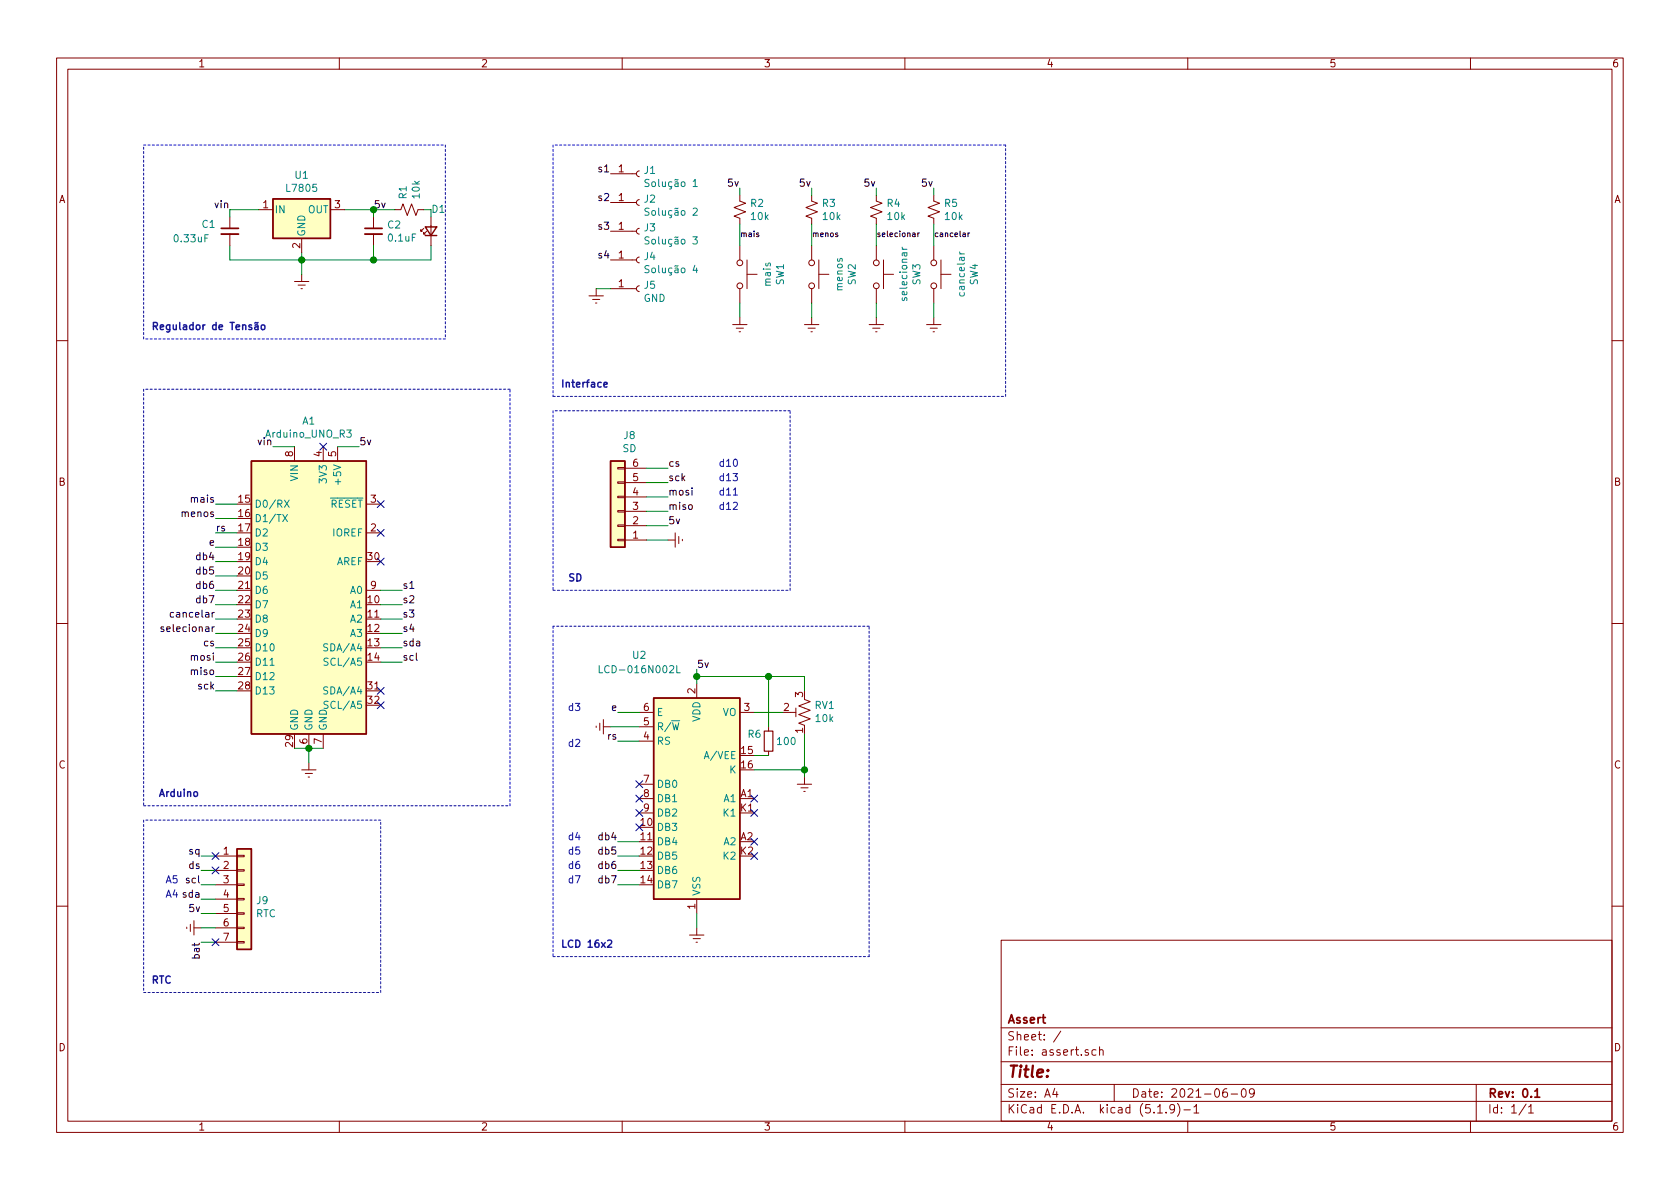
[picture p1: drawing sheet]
EESchema Schematic File Version 4
EELAYER 30 0
EELAYER END
$Descr A4 11693 8268
encoding utf-8
Sheet 1 1
Title ""
Date "2021-06-09"
Rev "0.1"
Comp "Assert"
Comment1 ""
Comment2 ""
Comment3 ""
Comment4 ""
$EndDescr
$Comp
L Switch:SW_Push SW1
U 1 1
P 5150 1900
F 0 "SW1" H 5150 2185 50  0000 C CNN
F 1 "mais" H 5150 2094 50  0000 C CNN
F 2 "Button_Switch_THT:SW_PUSH_6mm" H 5150 2100 50  0001 C CNN
F 3 "~" H 5150 2100 50  0001 C CNN
	1    5150 1900
	0    1    1    0   
$EndComp
$Comp
L Connector:Conn_01x01_Female J1
U 1 1
P 4450 1200
F 0 "J1" H 4478 1226 50  0000 L CNN
F 1 "Solução 1" H 4478 1135 50  0000 L CNN
F 2 "Connector:Banana_Jack_1Pin" H 4450 1200 50  0001 C CNN
F 3 "~" H 4450 1200 50  0001 C CNN
	1    4450 1200
	1    0    0    -1  
$EndComp
$Comp
L Regulator_Linear:L7805 U1
U 1 1
P 2100 1450
F 0 "U1" H 2100 1692 50  0000 C CNN
F 1 "L7805" H 2100 1601 50  0000 C CNN
F 2 "Package_TO_SOT_THT:TO-220-3_Horizontal_TabDown" H 2125 1300 50  0001 L CIN
F 3 "http://www.st.com/content/ccc/resource/technical/document/datasheet/41/4f/b3/b0/12/d4/47/88/CD00000444.pdf/files/CD00000444.pdf/jcr:content/translations/en.CD00000444.pdf" H 2100 1400 50  0001 C CNN
	1    2100 1450
	1    0    0    -1  
$EndComp
Wire Wire Line
	1600 1700 1600 1800
Wire Wire Line
	1600 1800 2100 1800
Wire Wire Line
	2600 1800 2600 1700
Wire Wire Line
	2100 1750 2100 1800
Connection ~ 2100 1800
Wire Wire Line
	2100 1800 2600 1800
Wire Wire Line
	1600 1500 1600 1450
Wire Wire Line
	1600 1450 1800 1450
Wire Wire Line
	2400 1450 2600 1450
Wire Wire Line
	2600 1450 2600 1500
$Comp
L power:GNDREF #PWR01
U 1 1
P 2100 1900
F 0 "#PWR01" H 2100 1650 50  0001 C CNN
F 1 "GNDREF" H 2105 1727 50  0001 C CNN
F 2 "" H 2100 1900 50  0001 C CNN
F 3 "" H 2100 1900 50  0001 C CNN
	1    2100 1900
	1    0    0    -1  
$EndComp
Wire Wire Line
	2100 1900 2100 1800
Wire Notes Line
	1000 1000 3100 1000
Wire Notes Line
	3100 1000 3100 2350
Wire Notes Line
	3100 2350 1000 2350
Wire Notes Line
	1000 2350 1000 1000
Text Notes 1050 2300 0    50   ~ 10
Regulador de Tensão
$Comp
L Device:C_Small C2
U 1 1
P 2600 1600
F 0 "C2" H 2692 1646 50  0000 L CNN
F 1 "0.1uF" H 2692 1555 50  0000 L CNN
F 2 "Capacitor_THT:C_Disc_D3.0mm_W1.6mm_P2.50mm" H 2600 1600 50  0001 C CNN
F 3 "~" H 2600 1600 50  0001 C CNN
	1    2600 1600
	1    0    0    -1  
$EndComp
$Comp
L Device:C_Small C1
U 1 1
P 1600 1600
F 0 "C1" H 1400 1650 50  0000 L CNN
F 1 "0.33uF" H 1200 1550 50  0000 L CNN
F 2 "Capacitor_THT:C_Disc_D3.0mm_W1.6mm_P2.50mm" H 1600 1600 50  0001 C CNN
F 3 "~" H 1600 1600 50  0001 C CNN
	1    1600 1600
	1    0    0    -1  
$EndComp
$Comp
L Display_Character:LCD-016N002L U2
U 1 1
P 4850 5550
F 0 "U2" H 4450 6550 50  0000 C CNN
F 1 "LCD-016N002L" H 4450 6450 50  0000 C CNN
F 2 "Display:WC1602A" H 4870 4630 50  0001 C CNN
F 3 "http://www.vishay.com/docs/37299/37299.pdf" H 5350 5250 50  0001 C CNN
	1    4850 5550
	1    0    0    -1  
$EndComp
Text Label 2600 1450 0    50   ~ 0
5v
Text Label 4850 4650 0    50   ~ 0
5v
Wire Wire Line
	4850 4650 4850 4700
$Comp
L Device:R_POT_TRIM_US RV1
U 1 1
P 5600 4950
F 0 "RV1" H 5532 4904 50  0000 R CNN
F 1 "10k" H 5532 4995 50  0000 R CNN
F 2 "Potentiometer_THT:Potentiometer_Bourns_3386C_Horizontal" H 5600 4950 50  0001 C CNN
F 3 "~" H 5600 4950 50  0001 C CNN
	1    5600 4950
	-1   0    0    1   
$EndComp
Wire Wire Line
	5450 4950 5250 4950
$Comp
L power:GNDREF #PWR09
U 1 1
P 5600 5400
F 0 "#PWR09" H 5600 5150 50  0001 C CNN
F 1 "GNDREF" H 5605 5227 50  0001 C CNN
F 2 "" H 5600 5400 50  0001 C CNN
F 3 "" H 5600 5400 50  0001 C CNN
	1    5600 5400
	1    0    0    -1  
$EndComp
Wire Wire Line
	5600 5400 5600 5350
Wire Wire Line
	5600 4700 5350 4700
Wire Wire Line
	5600 4700 5600 4800
Connection ~ 4850 4700
Wire Wire Line
	4850 4700 4850 4750
Wire Wire Line
	4450 5050 4250 5050
Wire Wire Line
	4450 4950 4300 4950
Wire Wire Line
	4450 5150 4300 5150
Wire Wire Line
	4450 6150 4300 6150
Wire Wire Line
	4450 6050 4300 6050
Wire Wire Line
	4450 5950 4300 5950
Wire Wire Line
	4450 5850 4300 5850
$Comp
L Device:R_Small R6
U 1 1
P 5350 5150
F 0 "R6" H 5200 5200 50  0000 L CNN
F 1 "100" H 5400 5150 50  0000 L CNN
F 2 "Resistor_THT:R_Axial_DIN0207_L6.3mm_D2.5mm_P7.62mm_Horizontal" H 5350 5150 50  0001 C CNN
F 3 "~" H 5350 5150 50  0001 C CNN
	1    5350 5150
	1    0    0    -1  
$EndComp
Wire Wire Line
	5350 5250 5250 5250
Wire Wire Line
	5350 5050 5350 4700
Connection ~ 5350 4700
Wire Wire Line
	5350 4700 4850 4700
Wire Wire Line
	5250 5350 5600 5350
Connection ~ 5600 5350
Wire Wire Line
	5600 5350 5600 5100
Text Label 4300 4950 2    50   ~ 0
e
Text Label 4300 5150 2    50   ~ 0
rs
Text Label 4300 5850 2    50   ~ 0
db4
Text Label 4300 5950 2    50   ~ 0
db5
Text Label 4300 6050 2    50   ~ 0
db6
Text Label 4300 6150 2    50   ~ 0
db7
$Comp
L power:GNDREF #PWR07
U 1 1
P 4250 5050
F 0 "#PWR07" H 4250 4800 50  0001 C CNN
F 1 "GNDREF" H 4255 4877 50  0001 C CNN
F 2 "" H 4250 5050 50  0001 C CNN
F 3 "" H 4250 5050 50  0001 C CNN
	1    4250 5050
	0    1    1    0   
$EndComp
NoConn ~ 4450 5450
NoConn ~ 4450 5550
NoConn ~ 4450 5650
NoConn ~ 4450 5750
NoConn ~ 5250 5550
NoConn ~ 5250 5650
NoConn ~ 5250 5850
NoConn ~ 5250 5950
Wire Notes Line
	3850 4350 3850 6650
Wire Notes Line
	3850 6650 6050 6650
Wire Notes Line
	6050 6650 6050 4350
Wire Notes Line
	6050 4350 3850 4350
Text Notes 3900 6600 0    50   ~ 10
LCD 16x2
Text Notes 3950 4950 0    50   ~ 0
d3\n
Text Notes 3950 5200 0    50   ~ 0
d2
Text Notes 3950 5850 0    50   ~ 0
d4
Text Notes 3950 5950 0    50   ~ 0
d5
Text Notes 3950 6050 0    50   ~ 0
d6
Text Notes 3950 6150 0    50   ~ 0
d7
$Comp
L Connector_Generic:Conn_01x06 J8
U 1 1
P 4300 3550
F 0 "J8" H 4218 3025 50  0000 C CNN
F 1 "SD" H 4218 3116 50  0000 C CNN
F 2 "Connector_PinSocket_2.54mm:PinSocket_1x06_P2.54mm_Vertical" H 4300 3550 50  0001 C CNN
F 3 "~" H 4300 3550 50  0001 C CNN
	1    4300 3550
	-1   0    0    1   
$EndComp
Wire Wire Line
	4500 3250 4650 3250
Wire Wire Line
	4500 3350 4650 3350
Wire Wire Line
	4500 3450 4650 3450
Wire Wire Line
	4500 3550 4650 3550
Wire Wire Line
	4500 3650 4650 3650
Wire Wire Line
	4500 3750 4650 3750
Text Label 4650 3550 0    50   ~ 0
miso
Text Label 4650 3450 0    50   ~ 0
mosi
Text Label 4650 3350 0    50   ~ 0
sck
$Comp
L power:GNDREF #PWR06
U 1 1
P 4650 3750
F 0 "#PWR06" H 4650 3500 50  0001 C CNN
F 1 "GNDREF" H 4655 3577 50  0001 C CNN
F 2 "" H 4650 3750 50  0001 C CNN
F 3 "" H 4650 3750 50  0001 C CNN
	1    4650 3750
	0    -1   -1   0   
$EndComp
Text Label 4650 3650 0    50   ~ 0
5v
Text Label 4650 3250 0    50   ~ 0
cs
Text Notes 5000 3550 0    50   ~ 0
d12
Text Notes 5000 3450 0    50   ~ 0
d11\n
Text Notes 5000 3350 0    50   ~ 0
d13
Text Notes 5000 3250 0    50   ~ 0
d10
$Comp
L Connector:Conn_01x01_Female J2
U 1 1
P 4450 1400
F 0 "J2" H 4478 1426 50  0000 L CNN
F 1 "Solução 2" H 4478 1335 50  0000 L CNN
F 2 "Connector:Banana_Jack_1Pin" H 4450 1400 50  0001 C CNN
F 3 "~" H 4450 1400 50  0001 C CNN
	1    4450 1400
	1    0    0    -1  
$EndComp
$Comp
L Connector:Conn_01x01_Female J3
U 1 1
P 4450 1600
F 0 "J3" H 4478 1626 50  0000 L CNN
F 1 "Solução 3" H 4478 1535 50  0000 L CNN
F 2 "Connector:Banana_Jack_1Pin" H 4450 1600 50  0001 C CNN
F 3 "~" H 4450 1600 50  0001 C CNN
	1    4450 1600
	1    0    0    -1  
$EndComp
$Comp
L Connector:Conn_01x01_Female J4
U 1 1
P 4450 1800
F 0 "J4" H 4478 1826 50  0000 L CNN
F 1 "Solução 4" H 4478 1735 50  0000 L CNN
F 2 "Connector:Banana_Jack_1Pin" H 4450 1800 50  0001 C CNN
F 3 "~" H 4450 1800 50  0001 C CNN
	1    4450 1800
	1    0    0    -1  
$EndComp
$Comp
L Switch:SW_Push SW2
U 1 1
P 5650 1900
F 0 "SW2" H 5650 2185 50  0000 C CNN
F 1 "menos" H 5650 2094 50  0000 C CNN
F 2 "Button_Switch_THT:SW_PUSH_6mm" H 5650 2100 50  0001 C CNN
F 3 "~" H 5650 2100 50  0001 C CNN
	1    5650 1900
	0    1    1    0   
$EndComp
$Comp
L Switch:SW_Push SW3
U 1 1
P 6100 1900
F 0 "SW3" H 6100 2185 50  0000 C CNN
F 1 "selecionar" H 6100 2094 50  0000 C CNN
F 2 "Button_Switch_THT:SW_PUSH_6mm" H 6100 2100 50  0001 C CNN
F 3 "~" H 6100 2100 50  0001 C CNN
	1    6100 1900
	0    1    1    0   
$EndComp
$Comp
L Switch:SW_Push SW4
U 1 1
P 6500 1900
F 0 "SW4" H 6500 2185 50  0000 C CNN
F 1 "cancelar" H 6500 2094 50  0000 C CNN
F 2 "Button_Switch_THT:SW_PUSH_6mm" H 6500 2100 50  0001 C CNN
F 3 "~" H 6500 2100 50  0001 C CNN
	1    6500 1900
	0    1    1    0   
$EndComp
$Comp
L power:GNDREF #PWR05
U 1 1
P 6500 2200
F 0 "#PWR05" H 6500 1950 50  0001 C CNN
F 1 "GNDREF" H 6505 2027 50  0001 C CNN
F 2 "" H 6500 2200 50  0001 C CNN
F 3 "" H 6500 2200 50  0001 C CNN
	1    6500 2200
	1    0    0    -1  
$EndComp
$Comp
L power:GNDREF #PWR04
U 1 1
P 6100 2200
F 0 "#PWR04" H 6100 1950 50  0001 C CNN
F 1 "GNDREF" H 6105 2027 50  0001 C CNN
F 2 "" H 6100 2200 50  0001 C CNN
F 3 "" H 6100 2200 50  0001 C CNN
	1    6100 2200
	1    0    0    -1  
$EndComp
$Comp
L power:GNDREF #PWR03
U 1 1
P 5650 2200
F 0 "#PWR03" H 5650 1950 50  0001 C CNN
F 1 "GNDREF" H 5655 2027 50  0001 C CNN
F 2 "" H 5650 2200 50  0001 C CNN
F 3 "" H 5650 2200 50  0001 C CNN
	1    5650 2200
	1    0    0    -1  
$EndComp
$Comp
L power:GNDREF #PWR02
U 1 1
P 5150 2200
F 0 "#PWR02" H 5150 1950 50  0001 C CNN
F 1 "GNDREF" H 5155 2027 50  0001 C CNN
F 2 "" H 5150 2200 50  0001 C CNN
F 3 "" H 5150 2200 50  0001 C CNN
	1    5150 2200
	1    0    0    -1  
$EndComp
Wire Wire Line
	5150 2200 5150 2100
Wire Wire Line
	5650 2200 5650 2100
Wire Wire Line
	6100 2200 6100 2100
Wire Wire Line
	6500 2200 6500 2100
$Comp
L Device:R_Small_US R2
U 1 1
P 5150 1450
F 0 "R2" H 5218 1496 50  0000 L CNN
F 1 "10k" H 5218 1405 50  0000 L CNN
F 2 "Resistor_THT:R_Axial_DIN0207_L6.3mm_D2.5mm_P7.62mm_Horizontal" H 5150 1450 50  0001 C CNN
F 3 "~" H 5150 1450 50  0001 C CNN
	1    5150 1450
	1    0    0    -1  
$EndComp
$Comp
L Device:R_Small_US R3
U 1 1
P 5650 1450
F 0 "R3" H 5718 1496 50  0000 L CNN
F 1 "10k" H 5718 1405 50  0000 L CNN
F 2 "Resistor_THT:R_Axial_DIN0207_L6.3mm_D2.5mm_P7.62mm_Horizontal" H 5650 1450 50  0001 C CNN
F 3 "~" H 5650 1450 50  0001 C CNN
	1    5650 1450
	1    0    0    -1  
$EndComp
$Comp
L Device:R_Small_US R4
U 1 1
P 6100 1450
F 0 "R4" H 6168 1496 50  0000 L CNN
F 1 "10k" H 6168 1405 50  0000 L CNN
F 2 "Resistor_THT:R_Axial_DIN0207_L6.3mm_D2.5mm_P7.62mm_Horizontal" H 6100 1450 50  0001 C CNN
F 3 "~" H 6100 1450 50  0001 C CNN
	1    6100 1450
	1    0    0    -1  
$EndComp
$Comp
L Device:R_Small_US R5
U 1 1
P 6500 1450
F 0 "R5" H 6568 1496 50  0000 L CNN
F 1 "10k" H 6568 1405 50  0000 L CNN
F 2 "Resistor_THT:R_Axial_DIN0207_L6.3mm_D2.5mm_P7.62mm_Horizontal" H 6500 1450 50  0001 C CNN
F 3 "~" H 6500 1450 50  0001 C CNN
	1    6500 1450
	1    0    0    -1  
$EndComp
Wire Wire Line
	5150 1350 5150 1300
Wire Wire Line
	5650 1350 5650 1300
Wire Wire Line
	6100 1350 6100 1300
Wire Wire Line
	6500 1350 6500 1300
Wire Wire Line
	6500 1700 6500 1550
Wire Wire Line
	6100 1700 6100 1550
Wire Wire Line
	5650 1700 5650 1550
Wire Wire Line
	5150 1700 5150 1550
Text Label 6500 1300 2    50   ~ 0
5v
Text Label 6100 1300 2    50   ~ 0
5v
Text Label 5650 1300 2    50   ~ 0
5v
Text Label 5150 1300 2    50   ~ 0
5v
Wire Notes Line
	3850 1000 3850 2750
Wire Notes Line
	3850 2750 7000 2750
Wire Notes Line
	7000 2750 7000 1000
Wire Notes Line
	7000 1000 3850 1000
Text Notes 3900 2700 0    50   ~ 10
Interface
Wire Notes Line
	3850 2850 3850 4100
Wire Notes Line
	3850 4100 5500 4100
Wire Notes Line
	5500 4100 5500 2850
Wire Notes Line
	5500 2850 3850 2850
Text Notes 3950 4050 0    50   ~ 10
SD
Text Label 1600 1450 2    50   ~ 0
vin
$Comp
L Device:LED_Small D1
U 1 1
P 3000 1600
F 0 "D1" V 3150 1600 50  0000 R CNN
F 1 "LED_Small" V 2955 1530 50  0001 R CNN
F 2 "LED_THT:LED_D3.0mm" V 3000 1600 50  0001 C CNN
F 3 "~" V 3000 1600 50  0001 C CNN
	1    3000 1600
	0    -1   -1   0   
$EndComp
$Comp
L Device:R_Small_US R1
U 1 1
P 2850 1450
F 0 "R1" H 2918 1496 50  0000 L CNN
F 1 "10k" H 2918 1405 50  0000 L CNN
F 2 "Resistor_THT:R_Axial_DIN0207_L6.3mm_D2.5mm_P7.62mm_Horizontal" H 2850 1450 50  0001 C CNN
F 3 "~" H 2850 1450 50  0001 C CNN
	1    2850 1450
	0    -1   -1   0   
$EndComp
Wire Wire Line
	2750 1450 2600 1450
Connection ~ 2600 1450
Wire Wire Line
	2950 1450 3000 1450
Wire Wire Line
	3000 1450 3000 1500
Wire Wire Line
	3000 1700 3000 1800
Wire Wire Line
	3000 1800 2600 1800
Connection ~ 2600 1800
Text Notes 1050 6850 0    50   ~ 10
RTC
Wire Notes Line
	1000 6900 2650 6900
$Comp
L power:GNDREF #PWR010
U 1 1
P 1400 6450
F 0 "#PWR010" H 1400 6200 50  0001 C CNN
F 1 "GNDREF" H 1405 6277 50  0001 C CNN
F 2 "" H 1400 6450 50  0001 C CNN
F 3 "" H 1400 6450 50  0001 C CNN
	1    1400 6450
	0    1    1    0   
$EndComp
Text Label 1400 5950 2    50   ~ 0
sq
Wire Wire Line
	1500 5950 1400 5950
Text Notes 1150 6250 0    50   ~ 0
A4\n
Text Notes 1150 6150 0    50   ~ 0
A5\n
Text Label 1400 6550 3    50   ~ 0
bat
Text Label 1400 6350 2    50   ~ 0
5v
Text Label 1400 6250 2    50   ~ 0
sda
Text Label 1400 6150 2    50   ~ 0
scl
Text Label 1400 6050 2    50   ~ 0
ds
Wire Wire Line
	1500 6550 1400 6550
Wire Wire Line
	1500 6450 1400 6450
Wire Wire Line
	1500 6350 1400 6350
Wire Wire Line
	1500 6250 1400 6250
Wire Wire Line
	1500 6150 1400 6150
Wire Wire Line
	1500 6050 1400 6050
$Comp
L Connector_Generic:Conn_01x07 J9
U 1 1
P 1700 6250
F 0 "J9" H 1780 6242 50  0000 L CNN
F 1 "RTC" H 1780 6151 50  0000 L CNN
F 2 "Connector_PinSocket_2.54mm:PinSocket_1x07_P2.54mm_Vertical" H 1700 6250 50  0001 C CNN
F 3 "~" H 1700 6250 50  0001 C CNN
	1    1700 6250
	1    0    0    -1  
$EndComp
Text Notes 1100 5550 0    50   ~ 10
Arduino
Wire Notes Line
	3550 2700 1000 2700
Wire Notes Line
	3550 5600 3550 2700
Wire Notes Line
	1000 5600 3550 5600
Wire Notes Line
	1000 2700 1000 5600
Text Label 1500 4400 2    50   ~ 0
selecionar
Text Label 1500 4300 2    50   ~ 0
cancelar
Text Label 1500 3600 2    50   ~ 0
menos
Text Label 1500 3500 2    50   ~ 0
mais
Wire Wire Line
	1650 4400 1500 4400
Wire Wire Line
	1650 4300 1500 4300
Wire Wire Line
	1650 3600 1500 3600
Wire Wire Line
	1650 3500 1500 3500
Text Label 2800 4400 0    50   ~ 0
s4
Text Label 2800 4300 0    50   ~ 0
s3
Text Label 2800 4200 0    50   ~ 0
s2
Text Label 2800 4100 0    50   ~ 0
s1
Wire Wire Line
	2650 4400 2800 4400
Wire Wire Line
	2650 4300 2800 4300
Wire Wire Line
	2650 4200 2800 4200
Wire Wire Line
	2650 4100 2800 4100
Wire Wire Line
	2150 5300 2150 5200
$Comp
L power:GNDREF #PWR08
U 1 1
P 2150 5300
F 0 "#PWR08" H 2150 5050 50  0001 C CNN
F 1 "GNDREF" H 2155 5127 50  0001 C CNN
F 2 "" H 2150 5300 50  0001 C CNN
F 3 "" H 2150 5300 50  0001 C CNN
	1    2150 5300
	1    0    0    -1  
$EndComp
Connection ~ 2150 5200
Wire Wire Line
	2150 5200 2250 5200
Wire Wire Line
	2050 5200 2150 5200
Text Label 2800 4600 0    50   ~ 0
scl
Text Label 2800 4500 0    50   ~ 0
sda
Wire Wire Line
	2650 4500 2800 4500
Wire Wire Line
	2650 4600 2800 4600
Text Label 1900 3100 2    50   ~ 0
vin
Wire Wire Line
	2050 3100 1900 3100
Text Label 1500 4800 2    50   ~ 0
sck
Text Label 1500 4700 2    50   ~ 0
miso
Text Label 1500 4600 2    50   ~ 0
mosi
Text Label 1500 4500 2    50   ~ 0
cs
Wire Wire Line
	1650 4800 1500 4800
Wire Wire Line
	1650 4700 1500 4700
Wire Wire Line
	1650 4600 1500 4600
Wire Wire Line
	1650 4500 1500 4500
Text Label 1500 4200 2    50   ~ 0
db7
Text Label 1500 4100 2    50   ~ 0
db6
Text Label 1500 4000 2    50   ~ 0
db5
Text Label 1500 3900 2    50   ~ 0
db4
Text Label 1500 3800 2    50   ~ 0
e
Text Label 1500 3700 0    50   ~ 0
rs
Wire Wire Line
	1650 3700 1500 3700
Wire Wire Line
	1650 3800 1500 3800
Wire Wire Line
	1650 4200 1500 4200
Wire Wire Line
	1650 4100 1500 4100
Wire Wire Line
	1650 4000 1500 4000
Wire Wire Line
	1650 3900 1500 3900
$Comp
L MCU_Module:Arduino_UNO_R3 A1
U 1 1
P 2150 4100
F 0 "A1" H 2150 5281 50  0000 C CNN
F 1 "Arduino_UNO_R3" H 2150 5190 50  0000 C CNN
F 2 "Module:Arduino_UNO_R3" H 2150 4100 50  0001 C CIN
F 3 "https://www.arduino.cc/en/Main/arduinoBoardUno" H 2150 4100 50  0001 C CNN
	1    2150 4100
	1    0    0    -1  
$EndComp
Wire Notes Line
	2650 5700 1000 5700
Wire Notes Line
	2650 6900 2650 5700
Wire Notes Line
	1000 5700 1000 6900
Text Label 4250 1400 2    50   ~ 0
s2
Text Label 4250 1600 2    50   ~ 0
s3
Text Label 4250 1800 2    50   ~ 0
s4
Text Label 4250 1200 2    50   ~ 0
s1
Text Label 5150 1650 0    39   ~ 0
mais
Text Label 5650 1650 0    39   ~ 0
menos
Text Label 6100 1650 0    39   ~ 0
selecionar
Text Label 6500 1650 0    39   ~ 0
cancelar
Text Label 2500 3100 0    50   ~ 0
5v
Wire Wire Line
	2350 3100 2500 3100
Wire Wire Line
	4850 6350 4850 6450
$Comp
L power:GNDREF #PWR0101
U 1 1
P 4850 6450
F 0 "#PWR0101" H 4850 6200 50  0001 C CNN
F 1 "GNDREF" H 4855 6277 50  0001 C CNN
F 2 "" H 4850 6450 50  0001 C CNN
F 3 "" H 4850 6450 50  0001 C CNN
	1    4850 6450
	1    0    0    -1  
$EndComp
NoConn ~ 1500 5950
NoConn ~ 1500 6050
NoConn ~ 1500 6550
NoConn ~ 2650 3500
NoConn ~ 2650 3700
NoConn ~ 2650 3900
NoConn ~ 2250 3100
NoConn ~ 2650 4800
NoConn ~ 2650 4900
$Comp
L Connector:Conn_01x01_Female J5
U 1 1
P 4450 2000
F 0 "J5" H 4478 2026 50  0000 L CNN
F 1 "GND" H 4478 1935 50  0000 L CNN
F 2 "Connector:Banana_Jack_1Pin" H 4450 2000 50  0001 C CNN
F 3 "~" H 4450 2000 50  0001 C CNN
	1    4450 2000
	1    0    0    -1  
$EndComp
$Comp
L power:GNDREF #PWR011
U 1 1
P 4150 2000
F 0 "#PWR011" H 4150 1750 50  0001 C CNN
F 1 "GNDREF" H 4155 1827 50  0001 C CNN
F 2 "" H 4150 2000 50  0001 C CNN
F 3 "" H 4150 2000 50  0001 C CNN
	1    4150 2000
	1    0    0    -1  
$EndComp
Wire Wire Line
	4250 2000 4150 2000
$EndSCHEMATC
